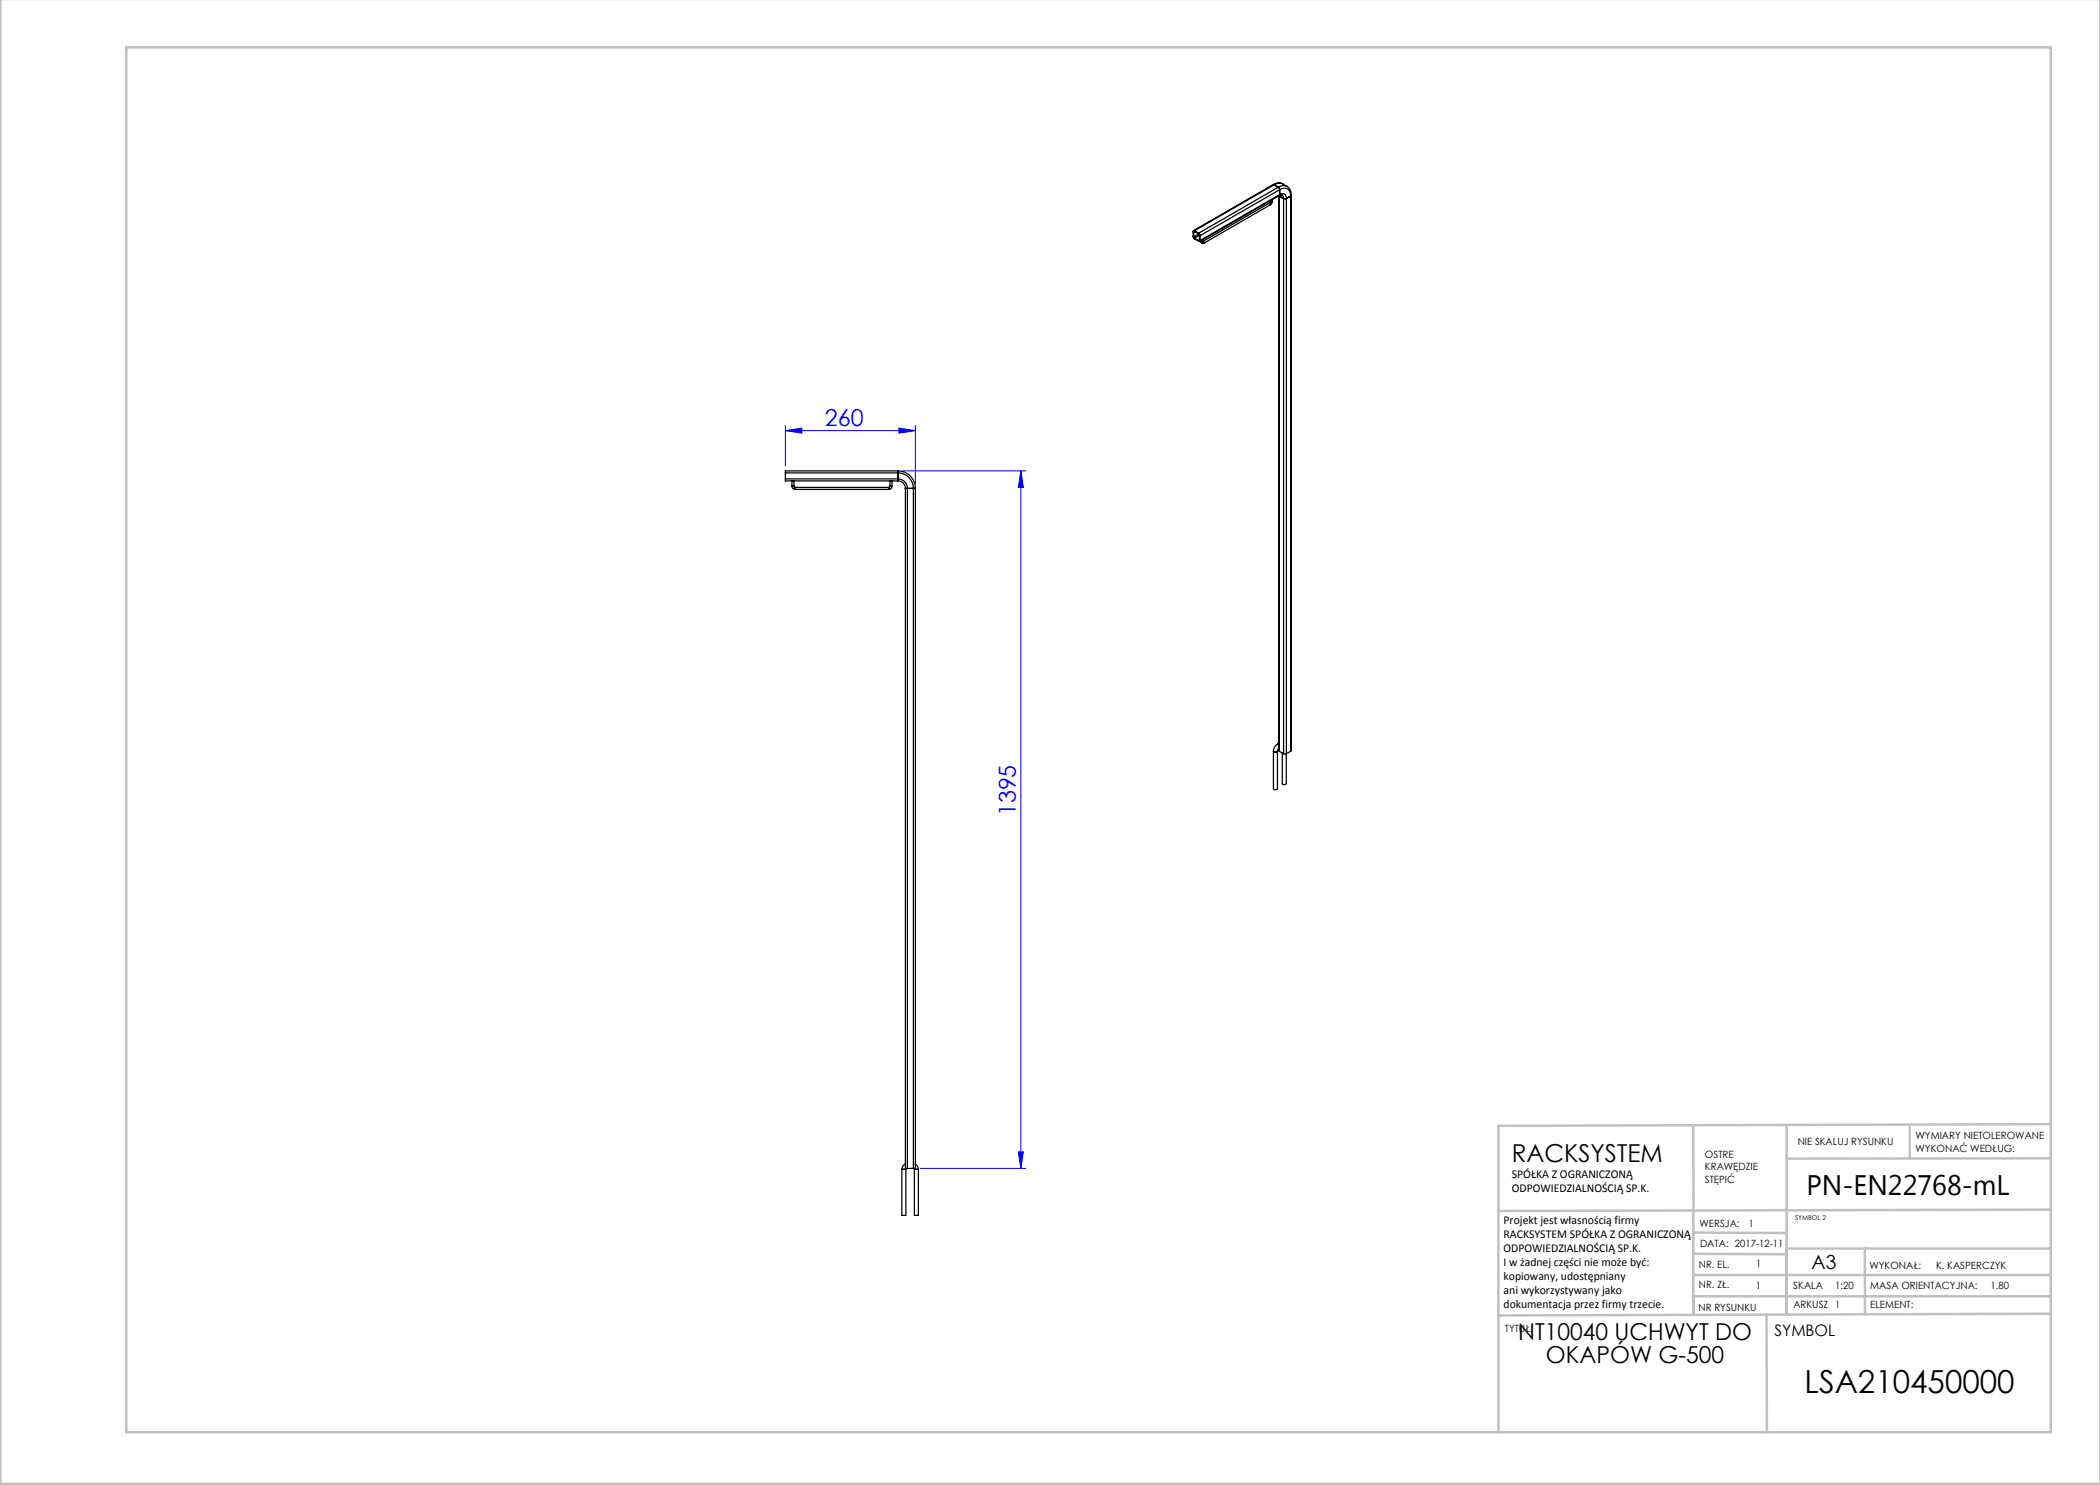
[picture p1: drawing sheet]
<svg xmlns="http://www.w3.org/2000/svg" width="420mm" height="297mm" viewBox="0 0 420 297" stroke-linecap="round" stroke-linejoin="round" font-family="sans-serif">
<path d="M157.1 86.1l3.3-.5v1zM157.1 85.1v8.1M157.1 86.1h26M179.8 85.6l3.3 .5-3.3 .5zM180.6 94.2h24.6M183.1 85.1v11.6M204.2 94.2v139.5M204.2 94.2l.5 3.3h-1zM184.1 233.7h21.1M203.7 230.4h1l-.5 3.3z" fill="none" stroke="#00f" stroke-width=".2"/>
<g fill="none" stroke="#c0c0c0" stroke-width=".5">
<path d="M.1 -.1v296.9h419.9M25.2 9.5h385v276.9h-385zM338.7 225.2v16.9M357.3 225v37.9M382 225.4v6.3M410.1 224.8l-110.4 .4v61.2M410.1 231.7h-52.8M338.7 259.3h71.5M338.7 255h71.5M338.7 250.8l18.6 .1M338.7 246.5l18.6 .1M338.7 242.1v20.9"/>
<path d="M373 249.7v13.2M410.1 241.9l-110.4 .3M410.2 249.7h-52.9v13.2M353.3 262.9l.1 23.5M410.2 262.7l-110.5 .4"/>
</g>
<g fill="#00f">
<path d="M179.8 85.6l3.3 .5-3.3 .5zM157.1 86.1l3.3-.5v1z"/>
<path d="M203.7 230.4h1l-.5 3.3zM204.2 94.2l.5 3.3h-1z"/>
</g>
<g fill="none" stroke="#000" stroke-width=".25">
<path d="M254.5 39.9v.4M254.6 36.9l.2 .1M254.6 36.9l-15.9 9.2M254.8 37l-15.9 9.1M254.8 37l.9 .5M255.7 37.5l.2 .4M255.7 37.5l-16 9.1M255.7 39.2v110.9l.2 .2M255.8 39.1l.1 .1M255.9 39.1a.53 .53 0 0 1 .7 0 .53 .53 0 0 1 .1 .6M255.9 39.1l-16 9.2M255.9 39.1v.1"/>
<path d="M255.9 39.2l.8 .5M255.9 39.2v111.1M255.9 38.9v.2M255.9 37.9a1.34 1.34 0 0 1 1.6-.1 1.34 1.34 0 0 1 .6 1.4M255.9 38.9a.82 .82 0 0 1 1-.1 .82 .82 0 0 1 .4 .9M255.9 37.9l-15.9 9.2M255.9 38.9l-15.9 9.2M255.9 37.9v1M256.6 36.8a1.73 1.73 0 0 0-1.8 .2M256.6 36.8l.8 .5M256.6 36.8a1.91 1.91 0 0 0-2 .1M256.7 39.7h.6"/>
<path d="M256.7 39.7v111M257.3 39.7v111M257.4 37.3a1.9 1.9 0 0 1 .8 1.7M257.4 37.3a1.73 1.73 0 0 0-1.7 .2M258.1 39.2l-.8 .5M258.1 39.2v111.1M258.2 39l-.1 .2M258.2 39v111.1l-.1 .2M238.8 47.4l.1 .2M238.8 46.4v1M238.9 46.1l-.3 .1 .1 1.4 1.1 .7 .2-.2M238.9 46.3l-.1 .1"/>
<path d="M238.9 46.1l.8 .5M238.9 47.6l.8 .5M238.9 46.3l.8 .5M239.7 46.6l.3 .5M239.7 46.8l.2 .2M239.7 46.8l-.9 .6M239.9 48l-.2 .1M239.9 47v1M239.9 47l-1 .6M240 47.1v1M240.2 48.3a.37 .37 0 0 0 .2 .4 .37 .37 0 0 0 .4-.1M240.2 48.3l.2 .1 .2-.1"/>
<path d="M240.2 48.1v.2M240.6 48.3l.2 .1v.2M240.6 48.3h.1M240.6 47.9v.4M253.9 40.6l.2 .1v.3M253.9 40.6l-13.3 7.7M254.1 40.3l-.2 .3M254.1 40.3l.2 .1 .2-.1M254.1 40.1v.2M254.1 41l-13.3 7.6M254.5 40.3l-.4 .7M254.5 40.3l-.2 .1-.2-.1"/>
<path d="M157.1 95.8v.4h22.5M157.1 94.6h22.5M157.1 95.8h22.5M157.1 94.6v1.2M158.4 97.3a.6 .6 0 0 0 .6 .6M158.4 97.3h.4M158.4 96.2v1.1M158.8 97.3l.2 .2M158.8 96.2v1.1M159 97.5v.4M159 97.5h18.8M159 97.9h18.8"/>
<path d="M177.8 97.5v.4M178 97.3l-.2 .2M178 97.3h.4M178 96.2v1.1M178.4 97.3a.6 .6 0 0 1-.6 .6M178.4 96.2v1.1M179.6 94.2h-22.5v.4M179.6 94.2v.4M179.6 95.8v.4M179.6 94.6a3.1 3.1 0 0 1 3.1 3.1M179.6 94.2a3.5 3.5 0 0 1 3.5 3.5M179.6 95.8a1.9 1.9 0 0 1 1.9 1.9"/>
<path d="M179.6 96.2a1.5 1.5 0 0 1 1.5 1.5M179.6 94.6v1.2M181.1 97.7h.4M181.1 97.7v136h.4M181.5 97.7h1.2M181.5 97.7v136M182.7 97.7h.4M182.7 97.7v136M183.1 97.7v136h-.4M254.7 150.2a.46 .46 0 0 0 .8 0M254.7 150.2v7.5a.47 .47 0 0 0 .8 0v-7.5M254.7 150.2a.47 .47 0 0 0 .8 0"/>
<path d="M255.5 148.9a1.64 1.64 0 0 0-.8 1.3M255.5 148.9l.2 .1zM255.7 149.7l-.2 .5M255.7 148.7l-.2 .2M255.9 150.3l.8 .4M256.5 150.6v6.1a.46 .46 0 0 0 .8 0v-5.9M256.7 150.7h.6M258.1 150.3l-.8 .4M180.4 233.9h.8M180.4 233.9v9.2h.8v-9.2M181.1 232.8l-.6 .5-.1 .6M181.2 233.7v.2"/>
<path d="M181.5 233.7h1.2M182.8 233.7l.1 .2M182.9 233.9h.8M182.9 233.9v9.2h.8v-9.2M183.1 232.8l.4 .5 .2 .6"/>
</g>
<text font-size="6.3" x="360.9" y="278.5">LSA210450000</text>
<text font-size="5.6" x="361.3" y="239.1">PN-EN22768-mL</text>
<text font-size="4.9" x="302.4" y="232.4">RACKSYSTEM</text>
<g font-size="4.7" fill="#00f">
<text x="165" y="85.1">260</text>
<text x="203.2" y="163.3" transform="rotate(-90 203.2 163.3)">1395</text>
</g>
<g font-size="4.7">
<text x="303.6" y="268.1">NT10040 UCHWYT DO</text>
<text x="309.2" y="272.6">OKAPÓW G-500</text>
</g>
<text font-size="3.9" x="362.3" y="253.8">A3</text>
<text font-size="3.2" x="354.9" y="267.2">SYMBOL</text>
<g font-size="2.4">
<text x="302.4" y="235.6">SPÓŁKA Z OGRANICZONĄ</text>
<text x="302.4" y="238.4">ODPOWIEDZIALNOŚCIĄ SP.K.</text>
<text x="300.7" y="244.7">Projekt jest własnością firmy</text>
<text x="300.7" y="247.5">RACKSYSTEM SPÓŁKA Z OGRANICZONĄ</text>
<text x="300.7" y="250.3">ODPOWIEDZIALNOŚCIĄ SP.K.</text>
<text x="300.7" y="253.1">I w żadnej części nie może być:</text>
<text x="300.7" y="256">kopiowany, udostępniany</text>
<text x="300.7" y="258.8">ani wykorzystywany jako</text>
<text x="300.7" y="261.6">dokumentacja przez firmy trzecie.</text>
</g>
<g font-size="2">
<text x="383.1" y="227.9">WYMIARY NIETOLEROWANE</text>
<text x="341" y="231.6">OSTRE</text>
<text x="359.5" y="228.9">NIE SKALUJ RYSUNKU</text>
<text x="383.1" y="230.4">WYKONAĆ WEDŁUG:</text>
<text x="341" y="234.1">KRAWĘDZIE</text>
<text x="341" y="236.6">STĘPIĆ</text>
<text x="339.9" y="245.4">WERSJA:</text>
<text x="349.8" y="245.4">1</text>
<text x="340" y="249.4">DATA: 2017-12-11</text>
<text x="339.8" y="257.6">NR. ZŁ.</text>
<text x="339.8" y="253.5">NR. EL.</text>
<text x="351.2" y="257.8">1</text>
<text x="351.2" y="253.4">1</text>
<text x="358.7" y="257.7">SKALA</text>
<text x="367" y="257.7">1:20</text>
<text x="373.9" y="253.8">WYKONAŁ:</text>
<text x="374.1" y="257.7">MASA ORIENTACYJNA:</text>
<text x="387.2" y="253.8">K. KASPERCZYK</text>
<text x="398.1" y="257.7">1.80</text>
<text x="339.7" y="262.3">NR RYSUNKU</text>
<text x="358.7" y="261.7">ARKUSZ 1</text>
<text x="374.1" y="261.7">ELEMENT:</text>
<text x="301" y="266.4">TYTUŁ:</text>
</g>
<text font-size="1.3" x="359" y="244">SYMBOL 2</text>
</svg>
